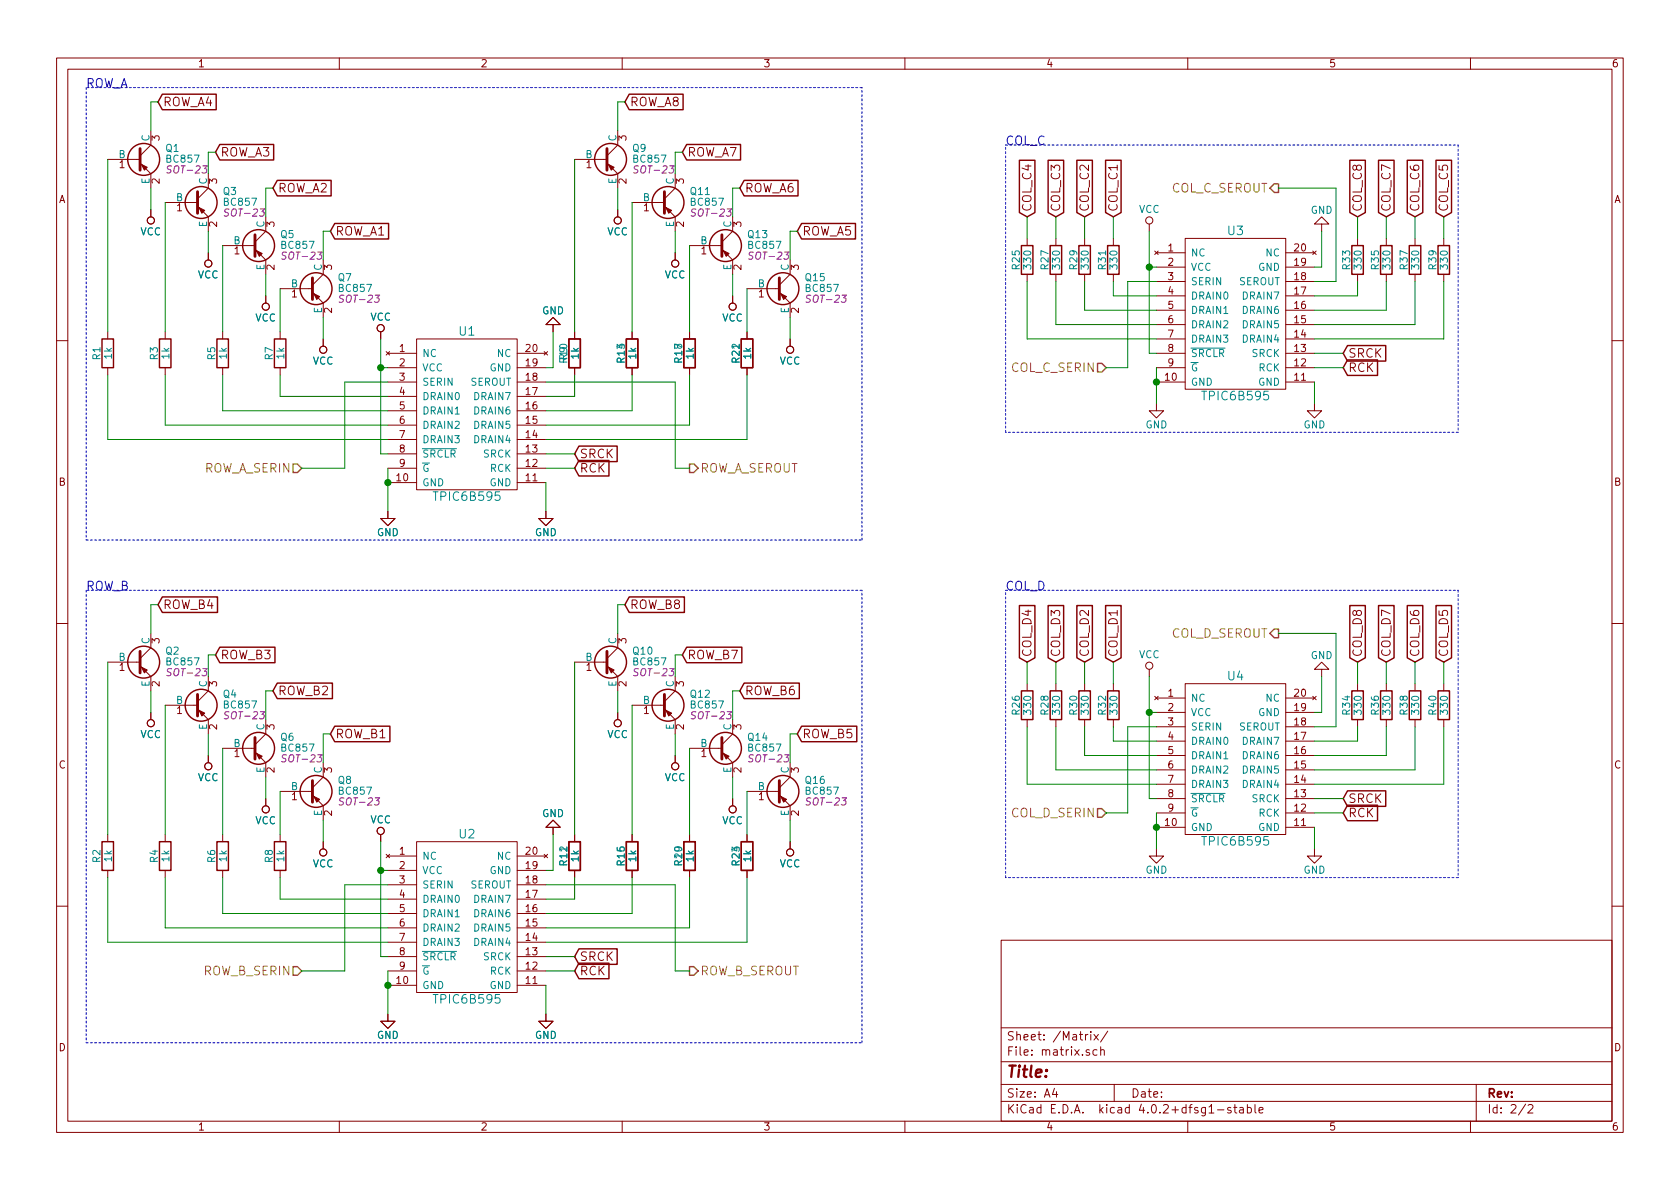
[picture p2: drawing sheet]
EESchema Schematic File Version 2
LIBS:power
LIBS:device
LIBS:transistors
LIBS:conn
LIBS:linear
LIBS:regul
LIBS:74xx
LIBS:cmos4000
LIBS:adc-dac
LIBS:memory
LIBS:xilinx
LIBS:microcontrollers
LIBS:dsp
LIBS:microchip
LIBS:analog_switches
LIBS:motorola
LIBS:texas
LIBS:intel
LIBS:audio
LIBS:interface
LIBS:digital-audio
LIBS:philips
LIBS:display
LIBS:cypress
LIBS:siliconi
LIBS:opto
LIBS:atmel
LIBS:contrib
LIBS:valves
LIBS:matrix-parts
LIBS:led-matrix-cache
EELAYER 25 0
EELAYER END
$Descr A4 11693 8268
encoding utf-8
Sheet 2 2
Title ""
Date ""
Rev ""
Comp ""
Comment1 ""
Comment2 ""
Comment3 ""
Comment4 ""
$EndDescr
$Comp
L TPIC6B595 U1
U 1 1
P 3250 3400
F 0 "U1" H 3250 4500 60  0000 C CNN
F 1 "TPIC6B595" H 3250 3350 60  0000 C CNN
F 2 "" H 3250 3400 60  0000 C CNN
F 3 "" H 3250 3400 60  0000 C CNN
	1    3250 3400
	1    0    0    -1  
$EndComp
$Comp
L BC857 Q7
U 1 1
P 2150 2000
F 0 "Q7" H 2350 2075 50  0000 L CNN
F 1 "BC857" H 2350 2000 50  0000 L CNN
F 2 "SOT-23" H 2350 1925 50  0000 L CIN
F 3 "" H 2150 2000 50  0000 L CNN
	1    2150 2000
	1    0    0    -1  
$EndComp
$Comp
L R R7
U 1 1
P 1950 2450
F 0 "R7" V 2030 2450 50  0000 C CNN
F 1 "1k" V 1950 2450 50  0000 C CNN
F 2 "" V 1880 2450 50  0000 C CNN
F 3 "" H 1950 2450 50  0000 C CNN
	1    1950 2450
	-1   0    0    1   
$EndComp
Text GLabel 2300 1600 2    60   Input ~ 0
ROW_A1
$Comp
L VCC #PWR09
U 1 1
P 2250 2350
F 0 "#PWR09" H 2250 2200 50  0001 C CNN
F 1 "VCC" H 2250 2500 50  0000 C CNN
F 2 "" H 2250 2350 50  0000 C CNN
F 3 "" H 2250 2350 50  0000 C CNN
	1    2250 2350
	-1   0    0    1   
$EndComp
$Comp
L BC857 Q5
U 1 1
P 1750 1700
F 0 "Q5" H 1950 1775 50  0000 L CNN
F 1 "BC857" H 1950 1700 50  0000 L CNN
F 2 "SOT-23" H 1950 1625 50  0000 L CIN
F 3 "" H 1750 1700 50  0000 L CNN
	1    1750 1700
	1    0    0    -1  
$EndComp
Text GLabel 1900 1300 2    60   Input ~ 0
ROW_A2
$Comp
L R R5
U 1 1
P 1550 2450
F 0 "R5" V 1630 2450 50  0000 C CNN
F 1 "1k" V 1550 2450 50  0000 C CNN
F 2 "" V 1480 2450 50  0000 C CNN
F 3 "" H 1550 2450 50  0000 C CNN
	1    1550 2450
	-1   0    0    1   
$EndComp
$Comp
L BC857 Q3
U 1 1
P 1350 1400
F 0 "Q3" H 1550 1475 50  0000 L CNN
F 1 "BC857" H 1550 1400 50  0000 L CNN
F 2 "SOT-23" H 1550 1325 50  0000 L CIN
F 3 "" H 1350 1400 50  0000 L CNN
	1    1350 1400
	1    0    0    -1  
$EndComp
$Comp
L BC857 Q1
U 1 1
P 950 1100
F 0 "Q1" H 1150 1175 50  0000 L CNN
F 1 "BC857" H 1150 1100 50  0000 L CNN
F 2 "SOT-23" H 1150 1025 50  0000 L CIN
F 3 "" H 950 1100 50  0000 L CNN
	1    950  1100
	1    0    0    -1  
$EndComp
Text GLabel 1500 1050 2    60   Input ~ 0
ROW_A3
$Comp
L R R3
U 1 1
P 1150 2450
F 0 "R3" V 1230 2450 50  0000 C CNN
F 1 "1k" V 1150 2450 50  0000 C CNN
F 2 "" V 1080 2450 50  0000 C CNN
F 3 "" H 1150 2450 50  0000 C CNN
	1    1150 2450
	-1   0    0    1   
$EndComp
Text GLabel 1100 700  2    60   Input ~ 0
ROW_A4
$Comp
L R R1
U 1 1
P 750 2450
F 0 "R1" V 830 2450 50  0000 C CNN
F 1 "1k" V 750 2450 50  0000 C CNN
F 2 "" V 680 2450 50  0000 C CNN
F 3 "" H 750 2450 50  0000 C CNN
	1    750  2450
	-1   0    0    1   
$EndComp
$Comp
L VCC #PWR010
U 1 1
P 1850 2050
F 0 "#PWR010" H 1850 1900 50  0001 C CNN
F 1 "VCC" H 1850 2200 50  0000 C CNN
F 2 "" H 1850 2050 50  0000 C CNN
F 3 "" H 1850 2050 50  0000 C CNN
	1    1850 2050
	-1   0    0    1   
$EndComp
$Comp
L VCC #PWR011
U 1 1
P 1450 1750
F 0 "#PWR011" H 1450 1600 50  0001 C CNN
F 1 "VCC" H 1450 1900 50  0000 C CNN
F 2 "" H 1450 1750 50  0000 C CNN
F 3 "" H 1450 1750 50  0000 C CNN
	1    1450 1750
	-1   0    0    1   
$EndComp
$Comp
L VCC #PWR012
U 1 1
P 1050 1450
F 0 "#PWR012" H 1050 1300 50  0001 C CNN
F 1 "VCC" H 1050 1600 50  0000 C CNN
F 2 "" H 1050 1450 50  0000 C CNN
F 3 "" H 1050 1450 50  0000 C CNN
	1    1050 1450
	-1   0    0    1   
$EndComp
$Comp
L BC857 Q15
U 1 1
P 5400 2000
F 0 "Q15" H 5600 2075 50  0000 L CNN
F 1 "BC857" H 5600 2000 50  0000 L CNN
F 2 "SOT-23" H 5600 1925 50  0000 L CIN
F 3 "" H 5400 2000 50  0000 L CNN
	1    5400 2000
	1    0    0    -1  
$EndComp
Text GLabel 5550 1600 2    60   Input ~ 0
ROW_A5
$Comp
L BC857 Q13
U 1 1
P 5000 1700
F 0 "Q13" H 5200 1775 50  0000 L CNN
F 1 "BC857" H 5200 1700 50  0000 L CNN
F 2 "SOT-23" H 5200 1625 50  0000 L CIN
F 3 "" H 5000 1700 50  0000 L CNN
	1    5000 1700
	1    0    0    -1  
$EndComp
Text GLabel 5150 1300 2    60   Input ~ 0
ROW_A6
$Comp
L BC857 Q11
U 1 1
P 4600 1400
F 0 "Q11" H 4800 1475 50  0000 L CNN
F 1 "BC857" H 4800 1400 50  0000 L CNN
F 2 "SOT-23" H 4800 1325 50  0000 L CIN
F 3 "" H 4600 1400 50  0000 L CNN
	1    4600 1400
	1    0    0    -1  
$EndComp
$Comp
L BC857 Q9
U 1 1
P 4200 1100
F 0 "Q9" H 4400 1175 50  0000 L CNN
F 1 "BC857" H 4400 1100 50  0000 L CNN
F 2 "SOT-23" H 4400 1025 50  0000 L CIN
F 3 "" H 4200 1100 50  0000 L CNN
	1    4200 1100
	1    0    0    -1  
$EndComp
Text GLabel 4750 1050 2    60   Input ~ 0
ROW_A7
$Comp
L VCC #PWR013
U 1 1
P 5100 2050
F 0 "#PWR013" H 5100 1900 50  0001 C CNN
F 1 "VCC" H 5100 2200 50  0000 C CNN
F 2 "" H 5100 2050 50  0000 C CNN
F 3 "" H 5100 2050 50  0000 C CNN
	1    5100 2050
	-1   0    0    1   
$EndComp
$Comp
L VCC #PWR014
U 1 1
P 4700 1750
F 0 "#PWR014" H 4700 1600 50  0001 C CNN
F 1 "VCC" H 4700 1900 50  0000 C CNN
F 2 "" H 4700 1750 50  0000 C CNN
F 3 "" H 4700 1750 50  0000 C CNN
	1    4700 1750
	-1   0    0    1   
$EndComp
$Comp
L VCC #PWR015
U 1 1
P 4300 1450
F 0 "#PWR015" H 4300 1300 50  0001 C CNN
F 1 "VCC" H 4300 1600 50  0000 C CNN
F 2 "" H 4300 1450 50  0000 C CNN
F 3 "" H 4300 1450 50  0000 C CNN
	1    4300 1450
	-1   0    0    1   
$EndComp
Text GLabel 4350 700  2    60   Input ~ 0
ROW_A8
$Comp
L R R9
U 1 1
P 4000 2450
F 0 "R9" V 4080 2450 50  0000 C CNN
F 1 "1k" V 4000 2450 50  0000 C CNN
F 2 "" V 3930 2450 50  0000 C CNN
F 3 "" H 4000 2450 50  0000 C CNN
	1    4000 2450
	-1   0    0    1   
$EndComp
$Comp
L R R13
U 1 1
P 4400 2450
F 0 "R13" V 4480 2450 50  0000 C CNN
F 1 "1k" V 4400 2450 50  0000 C CNN
F 2 "" V 4330 2450 50  0000 C CNN
F 3 "" H 4400 2450 50  0000 C CNN
	1    4400 2450
	-1   0    0    1   
$EndComp
$Comp
L R R17
U 1 1
P 4800 2450
F 0 "R17" V 4880 2450 50  0000 C CNN
F 1 "1k" V 4800 2450 50  0000 C CNN
F 2 "" V 4730 2450 50  0000 C CNN
F 3 "" H 4800 2450 50  0000 C CNN
	1    4800 2450
	-1   0    0    1   
$EndComp
$Comp
L R R21
U 1 1
P 5200 2450
F 0 "R21" V 5280 2450 50  0000 C CNN
F 1 "1k" V 5200 2450 50  0000 C CNN
F 2 "" V 5130 2450 50  0000 C CNN
F 3 "" H 5200 2450 50  0000 C CNN
	1    5200 2450
	-1   0    0    1   
$EndComp
$Comp
L VCC #PWR016
U 1 1
P 5500 2350
F 0 "#PWR016" H 5500 2200 50  0001 C CNN
F 1 "VCC" H 5500 2500 50  0000 C CNN
F 2 "" H 5500 2350 50  0000 C CNN
F 3 "" H 5500 2350 50  0000 C CNN
	1    5500 2350
	-1   0    0    1   
$EndComp
$Comp
L GND #PWR017
U 1 1
P 3850 2300
F 0 "#PWR017" H 3850 2050 50  0001 C CNN
F 1 "GND" H 3850 2150 50  0000 C CNN
F 2 "" H 3850 2300 50  0000 C CNN
F 3 "" H 3850 2300 50  0000 C CNN
	1    3850 2300
	-1   0    0    1   
$EndComp
$Comp
L VCC #PWR018
U 1 1
P 2650 2350
F 0 "#PWR018" H 2650 2200 50  0001 C CNN
F 1 "VCC" H 2650 2500 50  0000 C CNN
F 2 "" H 2650 2350 50  0000 C CNN
F 3 "" H 2650 2350 50  0000 C CNN
	1    2650 2350
	1    0    0    -1  
$EndComp
$Comp
L GND #PWR019
U 1 1
P 2700 3550
F 0 "#PWR019" H 2700 3300 50  0001 C CNN
F 1 "GND" H 2700 3400 50  0000 C CNN
F 2 "" H 2700 3550 50  0000 C CNN
F 3 "" H 2700 3550 50  0000 C CNN
	1    2700 3550
	1    0    0    -1  
$EndComp
$Comp
L GND #PWR020
U 1 1
P 3800 3550
F 0 "#PWR020" H 3800 3300 50  0001 C CNN
F 1 "GND" H 3800 3400 50  0000 C CNN
F 2 "" H 3800 3550 50  0000 C CNN
F 3 "" H 3800 3550 50  0000 C CNN
	1    3800 3550
	1    0    0    -1  
$EndComp
Text Notes 600  600  0    60   ~ 0
ROW_A
$Comp
L VCC #PWR021
U 1 1
P 2250 2350
F 0 "#PWR021" H 2250 2200 50  0001 C CNN
F 1 "VCC" H 2250 2500 50  0000 C CNN
F 2 "" H 2250 2350 50  0000 C CNN
F 3 "" H 2250 2350 50  0000 C CNN
	1    2250 2350
	-1   0    0    1   
$EndComp
$Comp
L VCC #PWR022
U 1 1
P 1850 2050
F 0 "#PWR022" H 1850 1900 50  0001 C CNN
F 1 "VCC" H 1850 2200 50  0000 C CNN
F 2 "" H 1850 2050 50  0000 C CNN
F 3 "" H 1850 2050 50  0000 C CNN
	1    1850 2050
	-1   0    0    1   
$EndComp
$Comp
L VCC #PWR023
U 1 1
P 1450 1750
F 0 "#PWR023" H 1450 1600 50  0001 C CNN
F 1 "VCC" H 1450 1900 50  0000 C CNN
F 2 "" H 1450 1750 50  0000 C CNN
F 3 "" H 1450 1750 50  0000 C CNN
	1    1450 1750
	-1   0    0    1   
$EndComp
$Comp
L VCC #PWR024
U 1 1
P 1050 1450
F 0 "#PWR024" H 1050 1300 50  0001 C CNN
F 1 "VCC" H 1050 1600 50  0000 C CNN
F 2 "" H 1050 1450 50  0000 C CNN
F 3 "" H 1050 1450 50  0000 C CNN
	1    1050 1450
	-1   0    0    1   
$EndComp
$Comp
L VCC #PWR025
U 1 1
P 5100 2050
F 0 "#PWR025" H 5100 1900 50  0001 C CNN
F 1 "VCC" H 5100 2200 50  0000 C CNN
F 2 "" H 5100 2050 50  0000 C CNN
F 3 "" H 5100 2050 50  0000 C CNN
	1    5100 2050
	-1   0    0    1   
$EndComp
$Comp
L VCC #PWR026
U 1 1
P 4700 1750
F 0 "#PWR026" H 4700 1600 50  0001 C CNN
F 1 "VCC" H 4700 1900 50  0000 C CNN
F 2 "" H 4700 1750 50  0000 C CNN
F 3 "" H 4700 1750 50  0000 C CNN
	1    4700 1750
	-1   0    0    1   
$EndComp
$Comp
L VCC #PWR027
U 1 1
P 4300 1450
F 0 "#PWR027" H 4300 1300 50  0001 C CNN
F 1 "VCC" H 4300 1600 50  0000 C CNN
F 2 "" H 4300 1450 50  0000 C CNN
F 3 "" H 4300 1450 50  0000 C CNN
	1    4300 1450
	-1   0    0    1   
$EndComp
$Comp
L R R10
U 1 1
P 4000 2450
F 0 "R10" V 4080 2450 50  0000 C CNN
F 1 "1k" V 4000 2450 50  0000 C CNN
F 2 "" V 3930 2450 50  0000 C CNN
F 3 "" H 4000 2450 50  0000 C CNN
	1    4000 2450
	-1   0    0    1   
$EndComp
$Comp
L R R14
U 1 1
P 4400 2450
F 0 "R14" V 4480 2450 50  0000 C CNN
F 1 "1k" V 4400 2450 50  0000 C CNN
F 2 "" V 4330 2450 50  0000 C CNN
F 3 "" H 4400 2450 50  0000 C CNN
	1    4400 2450
	-1   0    0    1   
$EndComp
$Comp
L R R18
U 1 1
P 4800 2450
F 0 "R18" V 4880 2450 50  0000 C CNN
F 1 "1k" V 4800 2450 50  0000 C CNN
F 2 "" V 4730 2450 50  0000 C CNN
F 3 "" H 4800 2450 50  0000 C CNN
	1    4800 2450
	-1   0    0    1   
$EndComp
$Comp
L R R22
U 1 1
P 5200 2450
F 0 "R22" V 5280 2450 50  0000 C CNN
F 1 "1k" V 5200 2450 50  0000 C CNN
F 2 "" V 5130 2450 50  0000 C CNN
F 3 "" H 5200 2450 50  0000 C CNN
	1    5200 2450
	-1   0    0    1   
$EndComp
$Comp
L VCC #PWR028
U 1 1
P 5500 2350
F 0 "#PWR028" H 5500 2200 50  0001 C CNN
F 1 "VCC" H 5500 2500 50  0000 C CNN
F 2 "" H 5500 2350 50  0000 C CNN
F 3 "" H 5500 2350 50  0000 C CNN
	1    5500 2350
	-1   0    0    1   
$EndComp
$Comp
L GND #PWR029
U 1 1
P 3850 2300
F 0 "#PWR029" H 3850 2050 50  0001 C CNN
F 1 "GND" H 3850 2150 50  0000 C CNN
F 2 "" H 3850 2300 50  0000 C CNN
F 3 "" H 3850 2300 50  0000 C CNN
	1    3850 2300
	-1   0    0    1   
$EndComp
$Comp
L VCC #PWR030
U 1 1
P 2650 2350
F 0 "#PWR030" H 2650 2200 50  0001 C CNN
F 1 "VCC" H 2650 2500 50  0000 C CNN
F 2 "" H 2650 2350 50  0000 C CNN
F 3 "" H 2650 2350 50  0000 C CNN
	1    2650 2350
	1    0    0    -1  
$EndComp
$Comp
L GND #PWR031
U 1 1
P 2700 3550
F 0 "#PWR031" H 2700 3300 50  0001 C CNN
F 1 "GND" H 2700 3400 50  0000 C CNN
F 2 "" H 2700 3550 50  0000 C CNN
F 3 "" H 2700 3550 50  0000 C CNN
	1    2700 3550
	1    0    0    -1  
$EndComp
$Comp
L GND #PWR032
U 1 1
P 3800 3550
F 0 "#PWR032" H 3800 3300 50  0001 C CNN
F 1 "GND" H 3800 3400 50  0000 C CNN
F 2 "" H 3800 3550 50  0000 C CNN
F 3 "" H 3800 3550 50  0000 C CNN
	1    3800 3550
	1    0    0    -1  
$EndComp
$Comp
L TPIC6B595 U2
U 1 1
P 3250 6900
F 0 "U2" H 3250 8000 60  0000 C CNN
F 1 "TPIC6B595" H 3250 6850 60  0000 C CNN
F 2 "" H 3250 6900 60  0000 C CNN
F 3 "" H 3250 6900 60  0000 C CNN
	1    3250 6900
	1    0    0    -1  
$EndComp
$Comp
L BC857 Q8
U 1 1
P 2150 5500
F 0 "Q8" H 2350 5575 50  0000 L CNN
F 1 "BC857" H 2350 5500 50  0000 L CNN
F 2 "SOT-23" H 2350 5425 50  0000 L CIN
F 3 "" H 2150 5500 50  0000 L CNN
	1    2150 5500
	1    0    0    -1  
$EndComp
$Comp
L R R8
U 1 1
P 1950 5950
F 0 "R8" V 2030 5950 50  0000 C CNN
F 1 "1k" V 1950 5950 50  0000 C CNN
F 2 "" V 1880 5950 50  0000 C CNN
F 3 "" H 1950 5950 50  0000 C CNN
	1    1950 5950
	-1   0    0    1   
$EndComp
Text GLabel 2300 5100 2    60   Input ~ 0
ROW_B1
$Comp
L VCC #PWR033
U 1 1
P 2250 5850
F 0 "#PWR033" H 2250 5700 50  0001 C CNN
F 1 "VCC" H 2250 6000 50  0000 C CNN
F 2 "" H 2250 5850 50  0000 C CNN
F 3 "" H 2250 5850 50  0000 C CNN
	1    2250 5850
	-1   0    0    1   
$EndComp
$Comp
L BC857 Q6
U 1 1
P 1750 5200
F 0 "Q6" H 1950 5275 50  0000 L CNN
F 1 "BC857" H 1950 5200 50  0000 L CNN
F 2 "SOT-23" H 1950 5125 50  0000 L CIN
F 3 "" H 1750 5200 50  0000 L CNN
	1    1750 5200
	1    0    0    -1  
$EndComp
Text GLabel 1900 4800 2    60   Input ~ 0
ROW_B2
$Comp
L R R6
U 1 1
P 1550 5950
F 0 "R6" V 1630 5950 50  0000 C CNN
F 1 "1k" V 1550 5950 50  0000 C CNN
F 2 "" V 1480 5950 50  0000 C CNN
F 3 "" H 1550 5950 50  0000 C CNN
	1    1550 5950
	-1   0    0    1   
$EndComp
$Comp
L BC857 Q4
U 1 1
P 1350 4900
F 0 "Q4" H 1550 4975 50  0000 L CNN
F 1 "BC857" H 1550 4900 50  0000 L CNN
F 2 "SOT-23" H 1550 4825 50  0000 L CIN
F 3 "" H 1350 4900 50  0000 L CNN
	1    1350 4900
	1    0    0    -1  
$EndComp
$Comp
L BC857 Q2
U 1 1
P 950 4600
F 0 "Q2" H 1150 4675 50  0000 L CNN
F 1 "BC857" H 1150 4600 50  0000 L CNN
F 2 "SOT-23" H 1150 4525 50  0000 L CIN
F 3 "" H 950 4600 50  0000 L CNN
	1    950  4600
	1    0    0    -1  
$EndComp
Text GLabel 1500 4550 2    60   Input ~ 0
ROW_B3
$Comp
L R R4
U 1 1
P 1150 5950
F 0 "R4" V 1230 5950 50  0000 C CNN
F 1 "1k" V 1150 5950 50  0000 C CNN
F 2 "" V 1080 5950 50  0000 C CNN
F 3 "" H 1150 5950 50  0000 C CNN
	1    1150 5950
	-1   0    0    1   
$EndComp
Text GLabel 1100 4200 2    60   Input ~ 0
ROW_B4
$Comp
L R R2
U 1 1
P 750 5950
F 0 "R2" V 830 5950 50  0000 C CNN
F 1 "1k" V 750 5950 50  0000 C CNN
F 2 "" V 680 5950 50  0000 C CNN
F 3 "" H 750 5950 50  0000 C CNN
	1    750  5950
	-1   0    0    1   
$EndComp
$Comp
L VCC #PWR034
U 1 1
P 1850 5550
F 0 "#PWR034" H 1850 5400 50  0001 C CNN
F 1 "VCC" H 1850 5700 50  0000 C CNN
F 2 "" H 1850 5550 50  0000 C CNN
F 3 "" H 1850 5550 50  0000 C CNN
	1    1850 5550
	-1   0    0    1   
$EndComp
$Comp
L VCC #PWR035
U 1 1
P 1450 5250
F 0 "#PWR035" H 1450 5100 50  0001 C CNN
F 1 "VCC" H 1450 5400 50  0000 C CNN
F 2 "" H 1450 5250 50  0000 C CNN
F 3 "" H 1450 5250 50  0000 C CNN
	1    1450 5250
	-1   0    0    1   
$EndComp
$Comp
L VCC #PWR036
U 1 1
P 1050 4950
F 0 "#PWR036" H 1050 4800 50  0001 C CNN
F 1 "VCC" H 1050 5100 50  0000 C CNN
F 2 "" H 1050 4950 50  0000 C CNN
F 3 "" H 1050 4950 50  0000 C CNN
	1    1050 4950
	-1   0    0    1   
$EndComp
$Comp
L BC857 Q16
U 1 1
P 5400 5500
F 0 "Q16" H 5600 5575 50  0000 L CNN
F 1 "BC857" H 5600 5500 50  0000 L CNN
F 2 "SOT-23" H 5600 5425 50  0000 L CIN
F 3 "" H 5400 5500 50  0000 L CNN
	1    5400 5500
	1    0    0    -1  
$EndComp
Text GLabel 5550 5100 2    60   Input ~ 0
ROW_B5
$Comp
L BC857 Q14
U 1 1
P 5000 5200
F 0 "Q14" H 5200 5275 50  0000 L CNN
F 1 "BC857" H 5200 5200 50  0000 L CNN
F 2 "SOT-23" H 5200 5125 50  0000 L CIN
F 3 "" H 5000 5200 50  0000 L CNN
	1    5000 5200
	1    0    0    -1  
$EndComp
Text GLabel 5150 4800 2    60   Input ~ 0
ROW_B6
$Comp
L BC857 Q12
U 1 1
P 4600 4900
F 0 "Q12" H 4800 4975 50  0000 L CNN
F 1 "BC857" H 4800 4900 50  0000 L CNN
F 2 "SOT-23" H 4800 4825 50  0000 L CIN
F 3 "" H 4600 4900 50  0000 L CNN
	1    4600 4900
	1    0    0    -1  
$EndComp
$Comp
L BC857 Q10
U 1 1
P 4200 4600
F 0 "Q10" H 4400 4675 50  0000 L CNN
F 1 "BC857" H 4400 4600 50  0000 L CNN
F 2 "SOT-23" H 4400 4525 50  0000 L CIN
F 3 "" H 4200 4600 50  0000 L CNN
	1    4200 4600
	1    0    0    -1  
$EndComp
Text GLabel 4750 4550 2    60   Input ~ 0
ROW_B7
$Comp
L VCC #PWR037
U 1 1
P 5100 5550
F 0 "#PWR037" H 5100 5400 50  0001 C CNN
F 1 "VCC" H 5100 5700 50  0000 C CNN
F 2 "" H 5100 5550 50  0000 C CNN
F 3 "" H 5100 5550 50  0000 C CNN
	1    5100 5550
	-1   0    0    1   
$EndComp
$Comp
L VCC #PWR038
U 1 1
P 4700 5250
F 0 "#PWR038" H 4700 5100 50  0001 C CNN
F 1 "VCC" H 4700 5400 50  0000 C CNN
F 2 "" H 4700 5250 50  0000 C CNN
F 3 "" H 4700 5250 50  0000 C CNN
	1    4700 5250
	-1   0    0    1   
$EndComp
$Comp
L VCC #PWR039
U 1 1
P 4300 4950
F 0 "#PWR039" H 4300 4800 50  0001 C CNN
F 1 "VCC" H 4300 5100 50  0000 C CNN
F 2 "" H 4300 4950 50  0000 C CNN
F 3 "" H 4300 4950 50  0000 C CNN
	1    4300 4950
	-1   0    0    1   
$EndComp
Text GLabel 4350 4200 2    60   Input ~ 0
ROW_B8
$Comp
L R R11
U 1 1
P 4000 5950
F 0 "R11" V 4080 5950 50  0000 C CNN
F 1 "1k" V 4000 5950 50  0000 C CNN
F 2 "" V 3930 5950 50  0000 C CNN
F 3 "" H 4000 5950 50  0000 C CNN
	1    4000 5950
	-1   0    0    1   
$EndComp
$Comp
L R R15
U 1 1
P 4400 5950
F 0 "R15" V 4480 5950 50  0000 C CNN
F 1 "1k" V 4400 5950 50  0000 C CNN
F 2 "" V 4330 5950 50  0000 C CNN
F 3 "" H 4400 5950 50  0000 C CNN
	1    4400 5950
	-1   0    0    1   
$EndComp
$Comp
L R R19
U 1 1
P 4800 5950
F 0 "R19" V 4880 5950 50  0000 C CNN
F 1 "1k" V 4800 5950 50  0000 C CNN
F 2 "" V 4730 5950 50  0000 C CNN
F 3 "" H 4800 5950 50  0000 C CNN
	1    4800 5950
	-1   0    0    1   
$EndComp
$Comp
L R R23
U 1 1
P 5200 5950
F 0 "R23" V 5280 5950 50  0000 C CNN
F 1 "1k" V 5200 5950 50  0000 C CNN
F 2 "" V 5130 5950 50  0000 C CNN
F 3 "" H 5200 5950 50  0000 C CNN
	1    5200 5950
	-1   0    0    1   
$EndComp
$Comp
L VCC #PWR040
U 1 1
P 5500 5850
F 0 "#PWR040" H 5500 5700 50  0001 C CNN
F 1 "VCC" H 5500 6000 50  0000 C CNN
F 2 "" H 5500 5850 50  0000 C CNN
F 3 "" H 5500 5850 50  0000 C CNN
	1    5500 5850
	-1   0    0    1   
$EndComp
$Comp
L GND #PWR041
U 1 1
P 3850 5800
F 0 "#PWR041" H 3850 5550 50  0001 C CNN
F 1 "GND" H 3850 5650 50  0000 C CNN
F 2 "" H 3850 5800 50  0000 C CNN
F 3 "" H 3850 5800 50  0000 C CNN
	1    3850 5800
	-1   0    0    1   
$EndComp
$Comp
L VCC #PWR042
U 1 1
P 2650 5850
F 0 "#PWR042" H 2650 5700 50  0001 C CNN
F 1 "VCC" H 2650 6000 50  0000 C CNN
F 2 "" H 2650 5850 50  0000 C CNN
F 3 "" H 2650 5850 50  0000 C CNN
	1    2650 5850
	1    0    0    -1  
$EndComp
$Comp
L GND #PWR043
U 1 1
P 2700 7050
F 0 "#PWR043" H 2700 6800 50  0001 C CNN
F 1 "GND" H 2700 6900 50  0000 C CNN
F 2 "" H 2700 7050 50  0000 C CNN
F 3 "" H 2700 7050 50  0000 C CNN
	1    2700 7050
	1    0    0    -1  
$EndComp
$Comp
L GND #PWR044
U 1 1
P 3800 7050
F 0 "#PWR044" H 3800 6800 50  0001 C CNN
F 1 "GND" H 3800 6900 50  0000 C CNN
F 2 "" H 3800 7050 50  0000 C CNN
F 3 "" H 3800 7050 50  0000 C CNN
	1    3800 7050
	1    0    0    -1  
$EndComp
Text Notes 600  4100 0    60   ~ 0
ROW_B
$Comp
L VCC #PWR045
U 1 1
P 2250 5850
F 0 "#PWR045" H 2250 5700 50  0001 C CNN
F 1 "VCC" H 2250 6000 50  0000 C CNN
F 2 "" H 2250 5850 50  0000 C CNN
F 3 "" H 2250 5850 50  0000 C CNN
	1    2250 5850
	-1   0    0    1   
$EndComp
$Comp
L VCC #PWR046
U 1 1
P 1850 5550
F 0 "#PWR046" H 1850 5400 50  0001 C CNN
F 1 "VCC" H 1850 5700 50  0000 C CNN
F 2 "" H 1850 5550 50  0000 C CNN
F 3 "" H 1850 5550 50  0000 C CNN
	1    1850 5550
	-1   0    0    1   
$EndComp
$Comp
L VCC #PWR047
U 1 1
P 1450 5250
F 0 "#PWR047" H 1450 5100 50  0001 C CNN
F 1 "VCC" H 1450 5400 50  0000 C CNN
F 2 "" H 1450 5250 50  0000 C CNN
F 3 "" H 1450 5250 50  0000 C CNN
	1    1450 5250
	-1   0    0    1   
$EndComp
$Comp
L VCC #PWR048
U 1 1
P 1050 4950
F 0 "#PWR048" H 1050 4800 50  0001 C CNN
F 1 "VCC" H 1050 5100 50  0000 C CNN
F 2 "" H 1050 4950 50  0000 C CNN
F 3 "" H 1050 4950 50  0000 C CNN
	1    1050 4950
	-1   0    0    1   
$EndComp
$Comp
L VCC #PWR049
U 1 1
P 5100 5550
F 0 "#PWR049" H 5100 5400 50  0001 C CNN
F 1 "VCC" H 5100 5700 50  0000 C CNN
F 2 "" H 5100 5550 50  0000 C CNN
F 3 "" H 5100 5550 50  0000 C CNN
	1    5100 5550
	-1   0    0    1   
$EndComp
$Comp
L VCC #PWR050
U 1 1
P 4700 5250
F 0 "#PWR050" H 4700 5100 50  0001 C CNN
F 1 "VCC" H 4700 5400 50  0000 C CNN
F 2 "" H 4700 5250 50  0000 C CNN
F 3 "" H 4700 5250 50  0000 C CNN
	1    4700 5250
	-1   0    0    1   
$EndComp
$Comp
L VCC #PWR051
U 1 1
P 4300 4950
F 0 "#PWR051" H 4300 4800 50  0001 C CNN
F 1 "VCC" H 4300 5100 50  0000 C CNN
F 2 "" H 4300 4950 50  0000 C CNN
F 3 "" H 4300 4950 50  0000 C CNN
	1    4300 4950
	-1   0    0    1   
$EndComp
$Comp
L R R12
U 1 1
P 4000 5950
F 0 "R12" V 4080 5950 50  0000 C CNN
F 1 "1k" V 4000 5950 50  0000 C CNN
F 2 "" V 3930 5950 50  0000 C CNN
F 3 "" H 4000 5950 50  0000 C CNN
	1    4000 5950
	-1   0    0    1   
$EndComp
$Comp
L R R16
U 1 1
P 4400 5950
F 0 "R16" V 4480 5950 50  0000 C CNN
F 1 "1k" V 4400 5950 50  0000 C CNN
F 2 "" V 4330 5950 50  0000 C CNN
F 3 "" H 4400 5950 50  0000 C CNN
	1    4400 5950
	-1   0    0    1   
$EndComp
$Comp
L R R20
U 1 1
P 4800 5950
F 0 "R20" V 4880 5950 50  0000 C CNN
F 1 "1k" V 4800 5950 50  0000 C CNN
F 2 "" V 4730 5950 50  0000 C CNN
F 3 "" H 4800 5950 50  0000 C CNN
	1    4800 5950
	-1   0    0    1   
$EndComp
$Comp
L R R24
U 1 1
P 5200 5950
F 0 "R24" V 5280 5950 50  0000 C CNN
F 1 "1k" V 5200 5950 50  0000 C CNN
F 2 "" V 5130 5950 50  0000 C CNN
F 3 "" H 5200 5950 50  0000 C CNN
	1    5200 5950
	-1   0    0    1   
$EndComp
$Comp
L VCC #PWR052
U 1 1
P 5500 5850
F 0 "#PWR052" H 5500 5700 50  0001 C CNN
F 1 "VCC" H 5500 6000 50  0000 C CNN
F 2 "" H 5500 5850 50  0000 C CNN
F 3 "" H 5500 5850 50  0000 C CNN
	1    5500 5850
	-1   0    0    1   
$EndComp
$Comp
L GND #PWR053
U 1 1
P 3850 5800
F 0 "#PWR053" H 3850 5550 50  0001 C CNN
F 1 "GND" H 3850 5650 50  0000 C CNN
F 2 "" H 3850 5800 50  0000 C CNN
F 3 "" H 3850 5800 50  0000 C CNN
	1    3850 5800
	-1   0    0    1   
$EndComp
$Comp
L VCC #PWR054
U 1 1
P 2650 5850
F 0 "#PWR054" H 2650 5700 50  0001 C CNN
F 1 "VCC" H 2650 6000 50  0000 C CNN
F 2 "" H 2650 5850 50  0000 C CNN
F 3 "" H 2650 5850 50  0000 C CNN
	1    2650 5850
	1    0    0    -1  
$EndComp
$Comp
L GND #PWR055
U 1 1
P 2700 7050
F 0 "#PWR055" H 2700 6800 50  0001 C CNN
F 1 "GND" H 2700 6900 50  0000 C CNN
F 2 "" H 2700 7050 50  0000 C CNN
F 3 "" H 2700 7050 50  0000 C CNN
	1    2700 7050
	1    0    0    -1  
$EndComp
$Comp
L GND #PWR056
U 1 1
P 3800 7050
F 0 "#PWR056" H 3800 6800 50  0001 C CNN
F 1 "GND" H 3800 6900 50  0000 C CNN
F 2 "" H 3800 7050 50  0000 C CNN
F 3 "" H 3800 7050 50  0000 C CNN
	1    3800 7050
	1    0    0    -1  
$EndComp
Text GLabel 4000 6650 2    60   Input ~ 0
SRCK
Text GLabel 4000 6750 2    60   Input ~ 0
RCK
Text GLabel 4000 3150 2    60   Input ~ 0
SRCK
Text GLabel 4000 3250 2    60   Input ~ 0
RCK
Text HLabel 2100 3250 0    60   Input ~ 0
ROW_A_SERIN
Text HLabel 4800 3250 2    60   Output ~ 0
ROW_A_SEROUT
Wire Wire Line
	1950 2000 1950 2300
Wire Wire Line
	1950 2600 1950 2750
Wire Wire Line
	1950 2750 2700 2750
Wire Wire Line
	1550 2300 1550 1700
Wire Wire Line
	1550 2600 1550 2850
Wire Wire Line
	1550 2850 2700 2850
Wire Wire Line
	1150 2600 1150 2950
Wire Wire Line
	1150 2950 2700 2950
Wire Wire Line
	1150 1400 1150 2300
Wire Wire Line
	750  1100 750  2300
Wire Wire Line
	750  2600 750  3050
Wire Wire Line
	750  3050 2700 3050
Wire Wire Line
	2250 2200 2250 2350
Wire Wire Line
	1850 1900 1850 2050
Wire Wire Line
	1450 1600 1450 1750
Wire Wire Line
	1050 1300 1050 1450
Wire Wire Line
	5100 1900 5100 2050
Wire Wire Line
	4700 1600 4700 1750
Wire Wire Line
	4300 1300 4300 1450
Wire Wire Line
	3800 2750 4000 2750
Wire Wire Line
	4000 2750 4000 2600
Wire Wire Line
	4000 2300 4000 1100
Wire Wire Line
	4400 2300 4400 1400
Wire Wire Line
	3800 2850 4400 2850
Wire Wire Line
	4400 2850 4400 2600
Wire Wire Line
	4800 1700 4800 2300
Wire Wire Line
	3800 2950 4800 2950
Wire Wire Line
	4800 2950 4800 2600
Wire Wire Line
	5200 2000 5200 2300
Wire Wire Line
	5200 2600 5200 3050
Wire Wire Line
	5200 3050 3800 3050
Wire Wire Line
	5500 2350 5500 2200
Wire Wire Line
	3850 2300 3850 2550
Wire Wire Line
	3850 2550 3800 2550
Wire Wire Line
	2650 2350 2650 3150
Wire Wire Line
	2650 2550 2700 2550
Wire Wire Line
	3800 3550 3800 3350
Wire Wire Line
	2700 3250 2700 3550
Wire Notes Line
	600  600  600  3750
Wire Notes Line
	600  3750 6000 3750
Wire Notes Line
	6000 3750 6000 600 
Wire Notes Line
	6000 600  600  600 
Wire Wire Line
	1450 1200 1450 1050
Wire Wire Line
	1450 1050 1500 1050
Wire Wire Line
	1050 900  1050 700 
Wire Wire Line
	1050 700  1100 700 
Wire Wire Line
	1850 1500 1850 1300
Wire Wire Line
	1850 1300 1900 1300
Wire Wire Line
	2250 1800 2250 1600
Wire Wire Line
	2250 1600 2300 1600
Wire Wire Line
	4300 900  4300 700 
Wire Wire Line
	4300 700  4350 700 
Wire Wire Line
	4700 1200 4700 1050
Wire Wire Line
	4700 1050 4750 1050
Wire Wire Line
	5100 1500 5100 1300
Wire Wire Line
	5100 1300 5150 1300
Wire Wire Line
	5500 1800 5500 1600
Wire Wire Line
	5500 1600 5550 1600
Wire Wire Line
	1950 5500 1950 5800
Wire Wire Line
	1950 6100 1950 6250
Wire Wire Line
	1950 6250 2700 6250
Wire Wire Line
	1550 5800 1550 5200
Wire Wire Line
	1550 6100 1550 6350
Wire Wire Line
	1550 6350 2700 6350
Wire Wire Line
	1150 6100 1150 6450
Wire Wire Line
	1150 6450 2700 6450
Wire Wire Line
	1150 4900 1150 5800
Wire Wire Line
	750  4600 750  5800
Wire Wire Line
	750  6100 750  6550
Wire Wire Line
	750  6550 2700 6550
Wire Wire Line
	2250 5700 2250 5850
Wire Wire Line
	1850 5400 1850 5550
Wire Wire Line
	1450 5100 1450 5250
Wire Wire Line
	1050 4800 1050 4950
Wire Wire Line
	5100 5400 5100 5550
Wire Wire Line
	4700 5100 4700 5250
Wire Wire Line
	4300 4800 4300 4950
Wire Wire Line
	3800 6250 4000 6250
Wire Wire Line
	4000 6250 4000 6100
Wire Wire Line
	4000 5800 4000 4600
Wire Wire Line
	4400 5800 4400 4900
Wire Wire Line
	3800 6350 4400 6350
Wire Wire Line
	4400 6350 4400 6100
Wire Wire Line
	4800 5200 4800 5800
Wire Wire Line
	3800 6450 4800 6450
Wire Wire Line
	4800 6450 4800 6100
Wire Wire Line
	5200 5500 5200 5800
Wire Wire Line
	5200 6100 5200 6550
Wire Wire Line
	5200 6550 3800 6550
Wire Wire Line
	5500 5850 5500 5700
Wire Wire Line
	3850 5800 3850 6050
Wire Wire Line
	3850 6050 3800 6050
Wire Wire Line
	2650 5850 2650 6650
Wire Wire Line
	2650 6050 2700 6050
Wire Wire Line
	3800 7050 3800 6850
Wire Wire Line
	2700 6750 2700 7050
Wire Notes Line
	600  4100 600  7250
Wire Notes Line
	600  7250 6000 7250
Wire Notes Line
	6000 7250 6000 4100
Wire Notes Line
	6000 4100 600  4100
Wire Wire Line
	1450 4700 1450 4550
Wire Wire Line
	1450 4550 1500 4550
Wire Wire Line
	1050 4400 1050 4200
Wire Wire Line
	1050 4200 1100 4200
Wire Wire Line
	1850 5000 1850 4800
Wire Wire Line
	1850 4800 1900 4800
Wire Wire Line
	2250 5300 2250 5100
Wire Wire Line
	2250 5100 2300 5100
Wire Wire Line
	4300 4400 4300 4200
Wire Wire Line
	4300 4200 4350 4200
Wire Wire Line
	4700 4700 4700 4550
Wire Wire Line
	4700 4550 4750 4550
Wire Wire Line
	5100 5000 5100 4800
Wire Wire Line
	5100 4800 5150 4800
Wire Wire Line
	5500 5300 5500 5100
Wire Wire Line
	5500 5100 5550 5100
Connection ~ 2700 6850
Wire Wire Line
	2650 6650 2700 6650
Connection ~ 2650 6050
Connection ~ 2700 3350
Wire Wire Line
	2650 3150 2700 3150
Connection ~ 2650 2550
Wire Wire Line
	4000 6650 3800 6650
Wire Wire Line
	4000 6750 3800 6750
Wire Wire Line
	4000 3250 3800 3250
Wire Wire Line
	3800 3150 4000 3150
Wire Wire Line
	2700 2650 2400 2650
Wire Wire Line
	2400 2650 2400 3250
Wire Wire Line
	2400 3250 2100 3250
Wire Wire Line
	3800 2650 4700 2650
Text HLabel 2100 6750 0    60   Input ~ 0
ROW_B_SERIN
Wire Wire Line
	2100 6750 2400 6750
Wire Wire Line
	2400 6750 2400 6150
Wire Wire Line
	2400 6150 2700 6150
Text HLabel 4800 6750 2    60   Output ~ 0
ROW_B_SEROUT
Wire Wire Line
	4700 2650 4700 3250
Wire Wire Line
	4700 3250 4800 3250
Wire Wire Line
	3800 6150 4700 6150
Wire Wire Line
	4700 6150 4700 6750
Wire Wire Line
	4700 6750 4800 6750
$Comp
L TPIC6B595 U3
U 1 1
P 8600 2700
F 0 "U3" H 8600 3800 60  0000 C CNN
F 1 "TPIC6B595" H 8600 2650 60  0000 C CNN
F 2 "" H 8600 2700 60  0000 C CNN
F 3 "" H 8600 2700 60  0000 C CNN
	1    8600 2700
	1    0    0    -1  
$EndComp
$Comp
L R R31
U 1 1
P 7750 1800
F 0 "R31" V 7830 1800 50  0000 C CNN
F 1 "330" V 7750 1800 50  0000 C CNN
F 2 "" V 7680 1800 50  0000 C CNN
F 3 "" H 7750 1800 50  0000 C CNN
	1    7750 1800
	-1   0    0    1   
$EndComp
$Comp
L R R29
U 1 1
P 7550 1800
F 0 "R29" V 7630 1800 50  0000 C CNN
F 1 "330" V 7550 1800 50  0000 C CNN
F 2 "" V 7480 1800 50  0000 C CNN
F 3 "" H 7550 1800 50  0000 C CNN
	1    7550 1800
	-1   0    0    1   
$EndComp
Wire Wire Line
	7750 1950 7750 2050
Wire Wire Line
	7750 2050 8050 2050
$Comp
L R R27
U 1 1
P 7350 1800
F 0 "R27" V 7430 1800 50  0000 C CNN
F 1 "330" V 7350 1800 50  0000 C CNN
F 2 "" V 7280 1800 50  0000 C CNN
F 3 "" H 7350 1800 50  0000 C CNN
	1    7350 1800
	-1   0    0    1   
$EndComp
$Comp
L R R25
U 1 1
P 7150 1800
F 0 "R25" V 7230 1800 50  0000 C CNN
F 1 "330" V 7150 1800 50  0000 C CNN
F 2 "" V 7080 1800 50  0000 C CNN
F 3 "" H 7150 1800 50  0000 C CNN
	1    7150 1800
	-1   0    0    1   
$EndComp
Wire Wire Line
	7550 1950 7550 2150
Wire Wire Line
	7550 2150 8050 2150
Wire Wire Line
	7350 1950 7350 2250
Wire Wire Line
	7350 2250 8050 2250
Wire Wire Line
	7150 1950 7150 2350
Wire Wire Line
	7150 2350 8050 2350
$Comp
L VCC #PWR057
U 1 1
P 8000 1600
F 0 "#PWR057" H 8000 1450 50  0001 C CNN
F 1 "VCC" H 8000 1750 50  0000 C CNN
F 2 "" H 8000 1600 50  0000 C CNN
F 3 "" H 8000 1600 50  0000 C CNN
	1    8000 1600
	1    0    0    -1  
$EndComp
Text GLabel 7750 1500 1    60   Input ~ 0
COL_C1
Text GLabel 7550 1500 1    60   Input ~ 0
COL_C2
Text GLabel 7350 1500 1    60   Input ~ 0
COL_C3
Text GLabel 7150 1500 1    60   Input ~ 0
COL_C4
Wire Wire Line
	7750 1500 7750 1650
Wire Wire Line
	7550 1500 7550 1650
Wire Wire Line
	7350 1500 7350 1650
Wire Wire Line
	7150 1500 7150 1650
$Comp
L R R33
U 1 1
P 9450 1800
F 0 "R33" V 9530 1800 50  0000 C CNN
F 1 "330" V 9450 1800 50  0000 C CNN
F 2 "" V 9380 1800 50  0000 C CNN
F 3 "" H 9450 1800 50  0000 C CNN
	1    9450 1800
	-1   0    0    1   
$EndComp
Wire Wire Line
	9150 2050 9450 2050
Wire Wire Line
	9450 2050 9450 1950
$Comp
L R R35
U 1 1
P 9650 1800
F 0 "R35" V 9730 1800 50  0000 C CNN
F 1 "330" V 9650 1800 50  0000 C CNN
F 2 "" V 9580 1800 50  0000 C CNN
F 3 "" H 9650 1800 50  0000 C CNN
	1    9650 1800
	-1   0    0    1   
$EndComp
$Comp
L R R37
U 1 1
P 9850 1800
F 0 "R37" V 9930 1800 50  0000 C CNN
F 1 "330" V 9850 1800 50  0000 C CNN
F 2 "" V 9780 1800 50  0000 C CNN
F 3 "" H 9850 1800 50  0000 C CNN
	1    9850 1800
	-1   0    0    1   
$EndComp
$Comp
L R R39
U 1 1
P 10050 1800
F 0 "R39" V 10130 1800 50  0000 C CNN
F 1 "330" V 10050 1800 50  0000 C CNN
F 2 "" V 9980 1800 50  0000 C CNN
F 3 "" H 10050 1800 50  0000 C CNN
	1    10050 1800
	-1   0    0    1   
$EndComp
Wire Wire Line
	9150 2150 9650 2150
Wire Wire Line
	9650 2150 9650 1950
Wire Wire Line
	9850 1950 9850 2250
Wire Wire Line
	9850 2250 9150 2250
Wire Wire Line
	9150 2350 10050 2350
Wire Wire Line
	10050 2350 10050 1950
Text GLabel 9450 1500 1    60   Input ~ 0
COL_C8
Text GLabel 9650 1500 1    60   Input ~ 0
COL_C7
Text GLabel 9850 1500 1    60   Input ~ 0
COL_C6
Text GLabel 10050 1500 1    60   Input ~ 0
COL_C5
Wire Wire Line
	10050 1500 10050 1650
Wire Wire Line
	9850 1500 9850 1650
Wire Wire Line
	9650 1500 9650 1650
Wire Wire Line
	9450 1500 9450 1650
$Comp
L GND #PWR058
U 1 1
P 9200 1600
F 0 "#PWR058" H 9200 1350 50  0001 C CNN
F 1 "GND" H 9200 1450 50  0000 C CNN
F 2 "" H 9200 1600 50  0000 C CNN
F 3 "" H 9200 1600 50  0000 C CNN
	1    9200 1600
	-1   0    0    1   
$EndComp
Wire Wire Line
	9200 1850 9150 1850
Wire Wire Line
	9200 1850 9200 1600
Wire Wire Line
	8050 1850 8000 1850
Wire Wire Line
	8000 1600 8000 2450
$Comp
L GND #PWR059
U 1 1
P 8050 2800
F 0 "#PWR059" H 8050 2550 50  0001 C CNN
F 1 "GND" H 8050 2650 50  0000 C CNN
F 2 "" H 8050 2800 50  0000 C CNN
F 3 "" H 8050 2800 50  0000 C CNN
	1    8050 2800
	1    0    0    -1  
$EndComp
$Comp
L GND #PWR060
U 1 1
P 9150 2800
F 0 "#PWR060" H 9150 2550 50  0001 C CNN
F 1 "GND" H 9150 2650 50  0000 C CNN
F 2 "" H 9150 2800 50  0000 C CNN
F 3 "" H 9150 2800 50  0000 C CNN
	1    9150 2800
	1    0    0    -1  
$EndComp
Wire Wire Line
	8050 2550 8050 2800
Wire Wire Line
	9150 2650 9150 2800
Wire Wire Line
	8000 2450 8050 2450
Connection ~ 8000 1850
Connection ~ 8050 2650
Text GLabel 9350 2450 2    60   Input ~ 0
SRCK
Wire Wire Line
	9350 2450 9150 2450
Text GLabel 9350 2550 2    60   Input ~ 0
RCK
Wire Wire Line
	9350 2550 9150 2550
Text HLabel 7700 2550 0    60   Input ~ 0
COL_C_SERIN
Wire Wire Line
	8050 1950 7850 1950
Wire Wire Line
	7850 1950 7850 2550
Wire Wire Line
	7850 2550 7700 2550
Text HLabel 8900 1300 0    60   Output ~ 0
COL_C_SEROUT
Wire Wire Line
	9150 1950 9300 1950
Wire Wire Line
	9300 1950 9300 1300
Wire Wire Line
	9300 1300 8900 1300
Wire Notes Line
	7000 1000 10150 1000
Wire Notes Line
	10150 1000 10150 3000
Wire Notes Line
	10150 3000 7000 3000
Wire Notes Line
	7000 3000 7000 1000
Text Notes 7000 1000 0    60   ~ 0
COL_C
$Comp
L TPIC6B595 U4
U 1 1
P 8600 5800
F 0 "U4" H 8600 6900 60  0000 C CNN
F 1 "TPIC6B595" H 8600 5750 60  0000 C CNN
F 2 "" H 8600 5800 60  0000 C CNN
F 3 "" H 8600 5800 60  0000 C CNN
	1    8600 5800
	1    0    0    -1  
$EndComp
$Comp
L R R32
U 1 1
P 7750 4900
F 0 "R32" V 7830 4900 50  0000 C CNN
F 1 "330" V 7750 4900 50  0000 C CNN
F 2 "" V 7680 4900 50  0000 C CNN
F 3 "" H 7750 4900 50  0000 C CNN
	1    7750 4900
	-1   0    0    1   
$EndComp
$Comp
L R R30
U 1 1
P 7550 4900
F 0 "R30" V 7630 4900 50  0000 C CNN
F 1 "330" V 7550 4900 50  0000 C CNN
F 2 "" V 7480 4900 50  0000 C CNN
F 3 "" H 7550 4900 50  0000 C CNN
	1    7550 4900
	-1   0    0    1   
$EndComp
Wire Wire Line
	7750 5050 7750 5150
Wire Wire Line
	7750 5150 8050 5150
$Comp
L R R28
U 1 1
P 7350 4900
F 0 "R28" V 7430 4900 50  0000 C CNN
F 1 "330" V 7350 4900 50  0000 C CNN
F 2 "" V 7280 4900 50  0000 C CNN
F 3 "" H 7350 4900 50  0000 C CNN
	1    7350 4900
	-1   0    0    1   
$EndComp
$Comp
L R R26
U 1 1
P 7150 4900
F 0 "R26" V 7230 4900 50  0000 C CNN
F 1 "330" V 7150 4900 50  0000 C CNN
F 2 "" V 7080 4900 50  0000 C CNN
F 3 "" H 7150 4900 50  0000 C CNN
	1    7150 4900
	-1   0    0    1   
$EndComp
Wire Wire Line
	7550 5050 7550 5250
Wire Wire Line
	7550 5250 8050 5250
Wire Wire Line
	7350 5050 7350 5350
Wire Wire Line
	7350 5350 8050 5350
Wire Wire Line
	7150 5050 7150 5450
Wire Wire Line
	7150 5450 8050 5450
$Comp
L VCC #PWR061
U 1 1
P 8000 4700
F 0 "#PWR061" H 8000 4550 50  0001 C CNN
F 1 "VCC" H 8000 4850 50  0000 C CNN
F 2 "" H 8000 4700 50  0000 C CNN
F 3 "" H 8000 4700 50  0000 C CNN
	1    8000 4700
	1    0    0    -1  
$EndComp
Text GLabel 7750 4600 1    60   Input ~ 0
COL_D1
Text GLabel 7550 4600 1    60   Input ~ 0
COL_D2
Text GLabel 7350 4600 1    60   Input ~ 0
COL_D3
Text GLabel 7150 4600 1    60   Input ~ 0
COL_D4
Wire Wire Line
	7750 4600 7750 4750
Wire Wire Line
	7550 4600 7550 4750
Wire Wire Line
	7350 4600 7350 4750
Wire Wire Line
	7150 4600 7150 4750
$Comp
L R R34
U 1 1
P 9450 4900
F 0 "R34" V 9530 4900 50  0000 C CNN
F 1 "330" V 9450 4900 50  0000 C CNN
F 2 "" V 9380 4900 50  0000 C CNN
F 3 "" H 9450 4900 50  0000 C CNN
	1    9450 4900
	-1   0    0    1   
$EndComp
Wire Wire Line
	9150 5150 9450 5150
Wire Wire Line
	9450 5150 9450 5050
$Comp
L R R36
U 1 1
P 9650 4900
F 0 "R36" V 9730 4900 50  0000 C CNN
F 1 "330" V 9650 4900 50  0000 C CNN
F 2 "" V 9580 4900 50  0000 C CNN
F 3 "" H 9650 4900 50  0000 C CNN
	1    9650 4900
	-1   0    0    1   
$EndComp
$Comp
L R R38
U 1 1
P 9850 4900
F 0 "R38" V 9930 4900 50  0000 C CNN
F 1 "330" V 9850 4900 50  0000 C CNN
F 2 "" V 9780 4900 50  0000 C CNN
F 3 "" H 9850 4900 50  0000 C CNN
	1    9850 4900
	-1   0    0    1   
$EndComp
$Comp
L R R40
U 1 1
P 10050 4900
F 0 "R40" V 10130 4900 50  0000 C CNN
F 1 "330" V 10050 4900 50  0000 C CNN
F 2 "" V 9980 4900 50  0000 C CNN
F 3 "" H 10050 4900 50  0000 C CNN
	1    10050 4900
	-1   0    0    1   
$EndComp
Wire Wire Line
	9150 5250 9650 5250
Wire Wire Line
	9650 5250 9650 5050
Wire Wire Line
	9850 5050 9850 5350
Wire Wire Line
	9850 5350 9150 5350
Wire Wire Line
	9150 5450 10050 5450
Wire Wire Line
	10050 5450 10050 5050
Text GLabel 9450 4600 1    60   Input ~ 0
COL_D8
Text GLabel 9650 4600 1    60   Input ~ 0
COL_D7
Text GLabel 9850 4600 1    60   Input ~ 0
COL_D6
Text GLabel 10050 4600 1    60   Input ~ 0
COL_D5
Wire Wire Line
	10050 4600 10050 4750
Wire Wire Line
	9850 4600 9850 4750
Wire Wire Line
	9650 4600 9650 4750
Wire Wire Line
	9450 4600 9450 4750
$Comp
L GND #PWR062
U 1 1
P 9200 4700
F 0 "#PWR062" H 9200 4450 50  0001 C CNN
F 1 "GND" H 9200 4550 50  0000 C CNN
F 2 "" H 9200 4700 50  0000 C CNN
F 3 "" H 9200 4700 50  0000 C CNN
	1    9200 4700
	-1   0    0    1   
$EndComp
Wire Wire Line
	9200 4950 9150 4950
Wire Wire Line
	9200 4950 9200 4700
Wire Wire Line
	8050 4950 8000 4950
Wire Wire Line
	8000 4700 8000 5550
$Comp
L GND #PWR063
U 1 1
P 8050 5900
F 0 "#PWR063" H 8050 5650 50  0001 C CNN
F 1 "GND" H 8050 5750 50  0000 C CNN
F 2 "" H 8050 5900 50  0000 C CNN
F 3 "" H 8050 5900 50  0000 C CNN
	1    8050 5900
	1    0    0    -1  
$EndComp
$Comp
L GND #PWR064
U 1 1
P 9150 5900
F 0 "#PWR064" H 9150 5650 50  0001 C CNN
F 1 "GND" H 9150 5750 50  0000 C CNN
F 2 "" H 9150 5900 50  0000 C CNN
F 3 "" H 9150 5900 50  0000 C CNN
	1    9150 5900
	1    0    0    -1  
$EndComp
Wire Wire Line
	8050 5650 8050 5900
Wire Wire Line
	9150 5750 9150 5900
Wire Wire Line
	8000 5550 8050 5550
Connection ~ 8000 4950
Connection ~ 8050 5750
Text GLabel 9350 5550 2    60   Input ~ 0
SRCK
Wire Wire Line
	9350 5550 9150 5550
Text GLabel 9350 5650 2    60   Input ~ 0
RCK
Wire Wire Line
	9350 5650 9150 5650
Text HLabel 7700 5650 0    60   Input ~ 0
COL_D_SERIN
Wire Wire Line
	8050 5050 7850 5050
Wire Wire Line
	7850 5050 7850 5650
Wire Wire Line
	7850 5650 7700 5650
Text HLabel 8900 4400 0    60   Output ~ 0
COL_D_SEROUT
Wire Wire Line
	9150 5050 9300 5050
Wire Wire Line
	9300 5050 9300 4400
Wire Wire Line
	9300 4400 8900 4400
Wire Notes Line
	7000 4100 10150 4100
Wire Notes Line
	10150 4100 10150 6100
Wire Notes Line
	10150 6100 7000 6100
Wire Notes Line
	7000 6100 7000 4100
Text Notes 7000 4100 0    60   ~ 0
COL_D
$EndSCHEMATC
